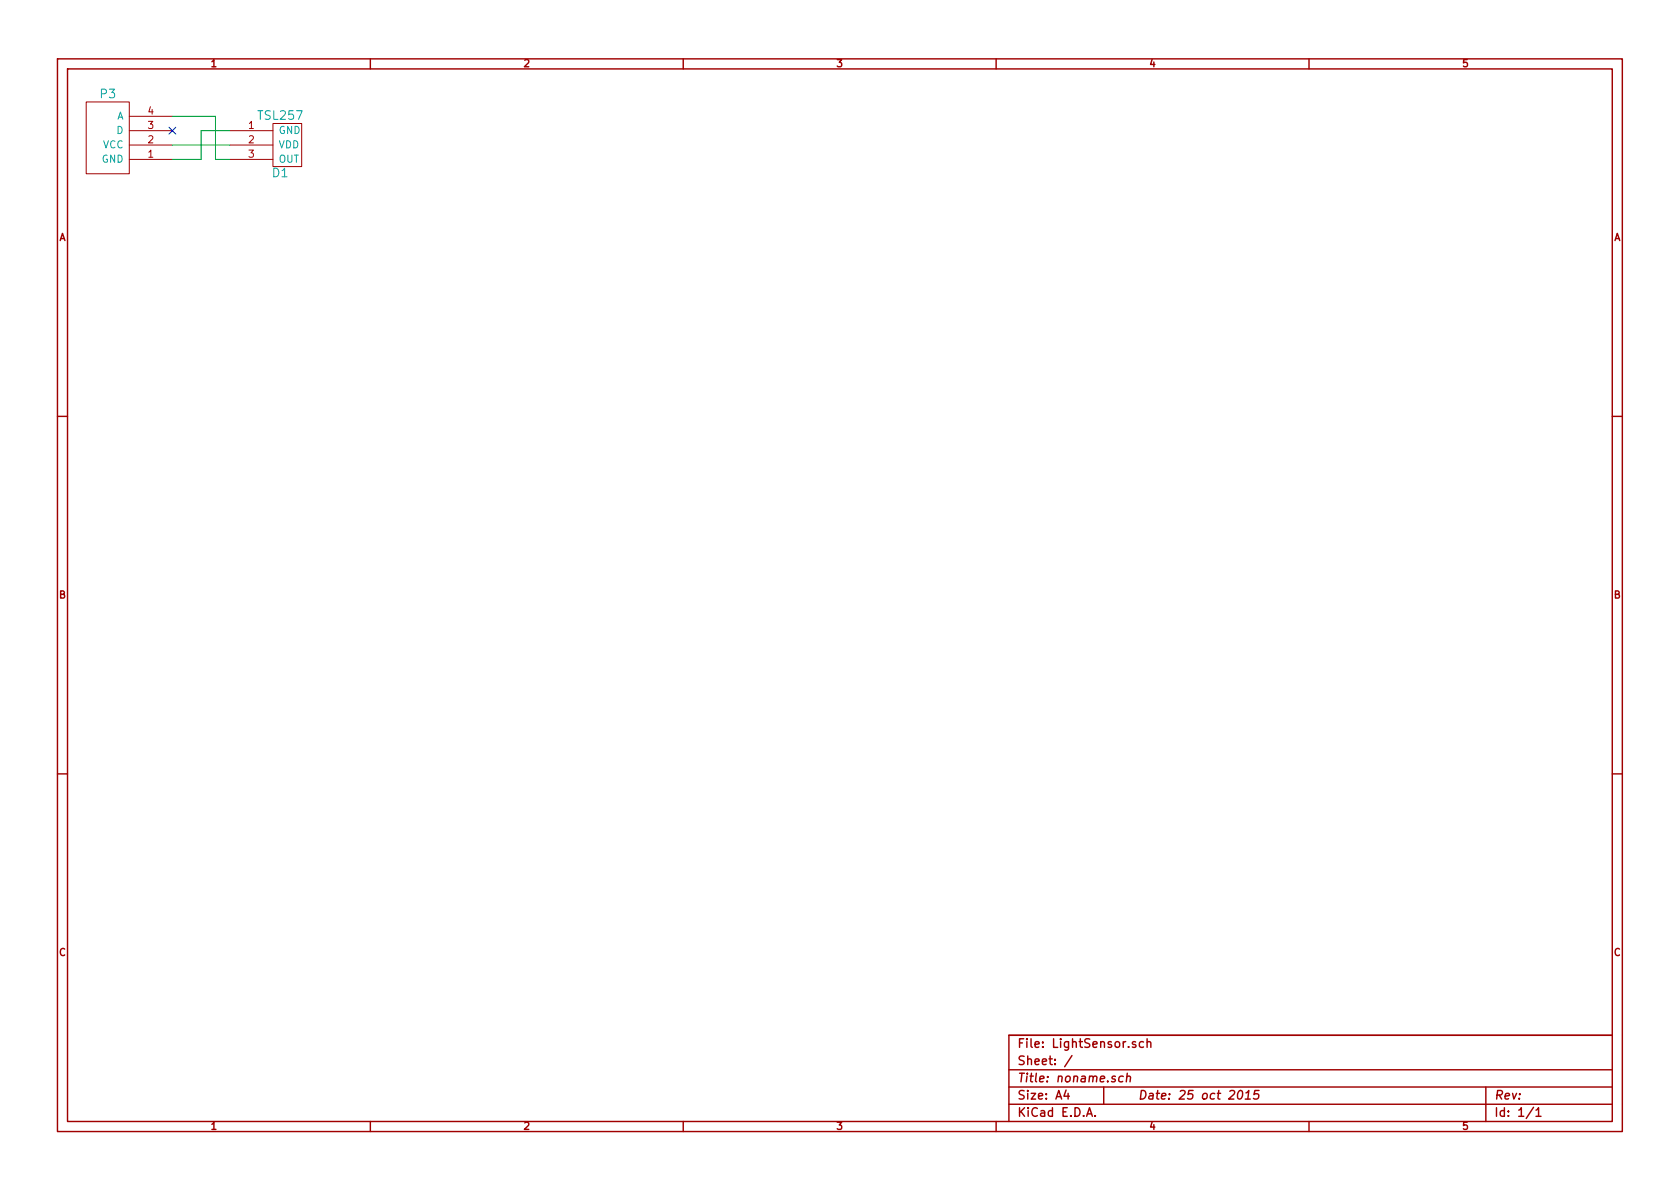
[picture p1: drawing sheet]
EESchema Schematic File Version 2
LIBS:Library
LIBS:LightSensor-cache
EELAYER 27 0
EELAYER END
$Descr A4 11693 8268
encoding utf-8
Sheet 1 1
Title "noname.sch"
Date "25 oct 2015"
Rev ""
Comp ""
Comment1 ""
Comment2 ""
Comment3 ""
Comment4 ""
$EndDescr
$Comp
L SENSOR P3
U 1 1
P 600 1200
F 0 "P3" H 750 1750 60  0000 C CNN
F 1 "SENSOR" V 650 1450 60  0001 C CNN
F 2 "~" H 600 1200 60  0000 C CNN
F 3 "~" H 600 1200 60  0000 C CNN
	1    600  1200
	1    0    0    -1  
$EndComp
NoConn ~ 1200 900 
$Comp
L TSL257 D1
U 1 1
P 2000 1000
F 0 "D1" H 1950 800 60  0000 C CNN
F 1 "TSL257" H 1950 1200 60  0000 C CNN
F 2 "" H 2000 1000 60  0000 C CNN
F 3 "" H 2000 1000 60  0000 C CNN
	1    2000 1000
	1    0    0    -1  
$EndComp
Wire Wire Line
	1600 900  1400 900 
Wire Wire Line
	1400 900  1400 1100
Wire Wire Line
	1400 1100 1200 1100
Wire Wire Line
	1600 1000 1200 1000
Wire Wire Line
	1600 1100 1500 1100
Wire Wire Line
	1500 1100 1500 800 
Wire Wire Line
	1500 800  1200 800 
$EndSCHEMATC
